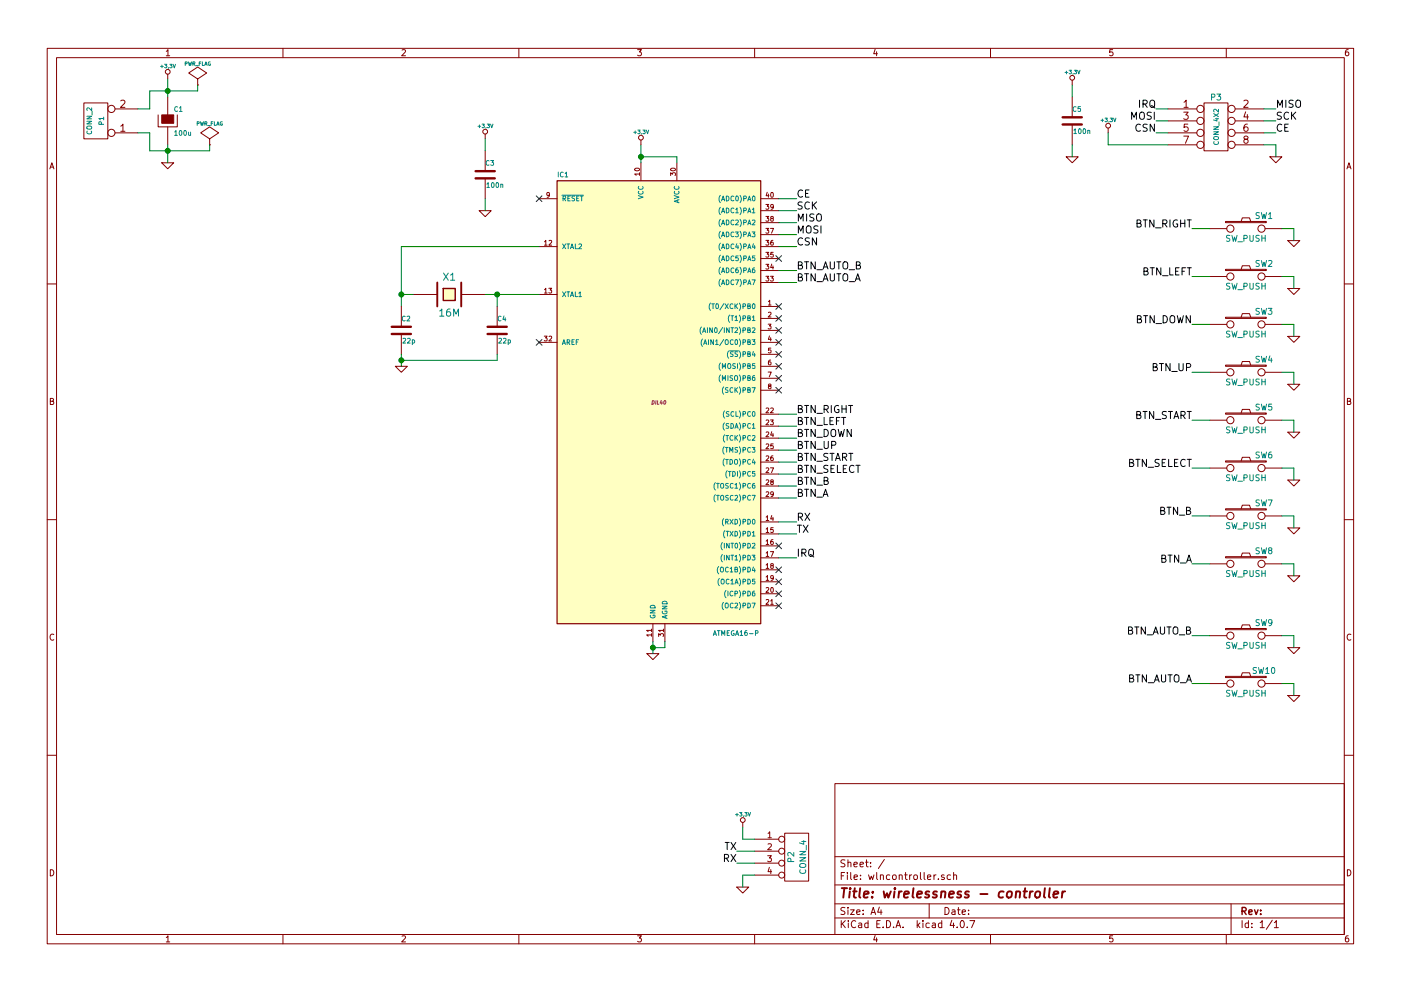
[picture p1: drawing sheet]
EESchema Schematic File Version 2
LIBS:power
LIBS:device
LIBS:relays
LIBS:transistors
LIBS:conn
LIBS:linear
LIBS:regul
LIBS:74xx
LIBS:cmos4000
LIBS:adc-dac
LIBS:memory
LIBS:xilinx
LIBS:microcontrollers
LIBS:dsp
LIBS:microchip
LIBS:analog_switches
LIBS:motorola
LIBS:texas
LIBS:intel
LIBS:audio
LIBS:interface
LIBS:digital-audio
LIBS:philips
LIBS:display
LIBS:cypress
LIBS:siliconi
LIBS:opto
LIBS:atmel
LIBS:contrib
LIBS:valves
LIBS:wlncontroller-cache
EELAYER 25 0
EELAYER END
$Descr A4 11693 8268
encoding utf-8
Sheet 1 1
Title "wirelessness - controller"
Date ""
Rev ""
Comp ""
Comment1 ""
Comment2 ""
Comment3 ""
Comment4 ""
$EndDescr
$Comp
L ATMEGA16-P IC1
U 1 1
P 5500 3350
F 0 "IC1" H 4650 5230 40  0000 L BNN
F 1 "ATMEGA16-P" H 5950 1400 40  0000 L BNN
F 2 "DIL40" H 5500 3350 30  0000 C CIN
F 3 "" H 5500 3350 60  0000 C CNN
	1    5500 3350
	1    0    0    -1  
$EndComp
Wire Wire Line
	5350 1350 5350 1200
Wire Wire Line
	5650 1350 5650 1300
Wire Wire Line
	5650 1300 5350 1300
Connection ~ 5350 1300
$Comp
L GND #PWR01
U 1 1
P 5450 5450
F 0 "#PWR01" H 5450 5450 30  0001 C CNN
F 1 "GND" H 5450 5380 30  0001 C CNN
F 2 "" H 5450 5450 60  0001 C CNN
F 3 "" H 5450 5450 60  0001 C CNN
	1    5450 5450
	1    0    0    -1  
$EndComp
Wire Wire Line
	5450 5350 5450 5450
Wire Wire Line
	5550 5350 5550 5400
Wire Wire Line
	5550 5400 5450 5400
Connection ~ 5450 5400
Wire Wire Line
	6500 3450 6650 3450
Wire Wire Line
	6500 3550 6650 3550
Wire Wire Line
	6500 3650 6650 3650
Wire Wire Line
	6500 4350 6650 4350
Wire Wire Line
	6500 4450 6650 4450
Text Label 6650 4350 0    60   ~ 0
RX
Text Label 6650 4450 0    60   ~ 0
TX
$Comp
L CRYSTAL X1
U 1 1
P 3750 2450
F 0 "X1" H 3750 2600 60  0000 C CNN
F 1 "16M" H 3750 2300 60  0000 C CNN
F 2 "" H 3750 2450 60  0000 C CNN
F 3 "" H 3750 2450 60  0000 C CNN
	1    3750 2450
	1    0    0    -1  
$EndComp
Wire Wire Line
	4050 2450 4500 2450
Wire Wire Line
	3350 2050 4500 2050
Wire Wire Line
	3350 2050 3350 2550
Wire Wire Line
	3350 2450 3450 2450
$Comp
L C C2
U 1 1
P 3350 2750
F 0 "C2" H 3350 2850 40  0000 L CNN
F 1 "22p" H 3356 2665 40  0000 L CNN
F 2 "" H 3388 2600 30  0000 C CNN
F 3 "" H 3350 2750 60  0000 C CNN
	1    3350 2750
	1    0    0    -1  
$EndComp
$Comp
L C C4
U 1 1
P 4150 2750
F 0 "C4" H 4150 2850 40  0000 L CNN
F 1 "22p" H 4156 2665 40  0000 L CNN
F 2 "" H 4188 2600 30  0000 C CNN
F 3 "" H 4150 2750 60  0000 C CNN
	1    4150 2750
	1    0    0    -1  
$EndComp
$Comp
L GND #PWR02
U 1 1
P 3350 3050
F 0 "#PWR02" H 3350 3050 30  0001 C CNN
F 1 "GND" H 3350 2980 30  0001 C CNN
F 2 "" H 3350 3050 60  0001 C CNN
F 3 "" H 3350 3050 60  0001 C CNN
	1    3350 3050
	1    0    0    -1  
$EndComp
Connection ~ 3350 2450
Wire Wire Line
	3350 2950 3350 3050
Wire Wire Line
	4150 2950 4150 3000
Wire Wire Line
	4150 3000 3350 3000
Connection ~ 3350 3000
Wire Wire Line
	4150 2550 4150 2450
Connection ~ 4150 2450
NoConn ~ 4500 1650
NoConn ~ 4500 2850
$Comp
L +3,3V #PWR03
U 1 1
P 5350 1200
F 0 "#PWR03" H 5350 1160 30  0001 C CNN
F 1 "+3,3V" H 5350 1310 30  0000 C CNN
F 2 "" H 5350 1200 60  0001 C CNN
F 3 "" H 5350 1200 60  0001 C CNN
	1    5350 1200
	1    0    0    -1  
$EndComp
Text Label 6650 4650 0    60   ~ 0
IRQ
Wire Wire Line
	6500 4650 6650 4650
Wire Wire Line
	6500 1650 6650 1650
Wire Wire Line
	6500 1750 6650 1750
Wire Wire Line
	6500 1850 6650 1850
Wire Wire Line
	6500 1950 6650 1950
Wire Wire Line
	6500 2050 6650 2050
Text Label 6650 1650 0    60   ~ 0
CE
Text Label 6650 1750 0    60   ~ 0
SCK
Text Label 6650 1850 0    60   ~ 0
MISO
Text Label 6650 1950 0    60   ~ 0
MOSI
Text Label 6650 2050 0    60   ~ 0
CSN
Wire Wire Line
	6500 3750 6650 3750
Wire Wire Line
	6500 3850 6650 3850
Wire Wire Line
	6500 3950 6650 3950
Wire Wire Line
	6500 4050 6650 4050
Wire Wire Line
	6500 4150 6650 4150
Text Label 6650 4150 0    60   ~ 0
BTN_A
Text Label 6650 4050 0    60   ~ 0
BTN_B
Text Label 6650 3950 0    60   ~ 0
BTN_SELECT
Text Label 6650 3850 0    60   ~ 0
BTN_START
Text Label 6650 3750 0    60   ~ 0
BTN_UP
Text Label 6650 3650 0    60   ~ 0
BTN_DOWN
Text Label 6650 3550 0    60   ~ 0
BTN_LEFT
Text Label 6650 3450 0    60   ~ 0
BTN_RIGHT
Wire Wire Line
	6500 2250 6650 2250
Wire Wire Line
	6500 2350 6650 2350
Text Label 6650 2350 0    60   ~ 0
BTN_AUTO_A
Text Label 6650 2250 0    60   ~ 0
BTN_AUTO_B
NoConn ~ 6500 2150
$Comp
L C C3
U 1 1
P 4050 1450
F 0 "C3" H 4050 1550 40  0000 L CNN
F 1 "100n" H 4056 1365 40  0000 L CNN
F 2 "" H 4088 1300 30  0000 C CNN
F 3 "" H 4050 1450 60  0000 C CNN
	1    4050 1450
	1    0    0    -1  
$EndComp
$Comp
L +3,3V #PWR04
U 1 1
P 4050 1150
F 0 "#PWR04" H 4050 1110 30  0001 C CNN
F 1 "+3,3V" H 4050 1260 30  0000 C CNN
F 2 "" H 4050 1150 60  0001 C CNN
F 3 "" H 4050 1150 60  0001 C CNN
	1    4050 1150
	1    0    0    -1  
$EndComp
$Comp
L GND #PWR05
U 1 1
P 4050 1750
F 0 "#PWR05" H 4050 1750 30  0001 C CNN
F 1 "GND" H 4050 1680 30  0001 C CNN
F 2 "" H 4050 1750 60  0001 C CNN
F 3 "" H 4050 1750 60  0001 C CNN
	1    4050 1750
	1    0    0    -1  
$EndComp
Wire Wire Line
	4050 1150 4050 1250
Wire Wire Line
	4050 1650 4050 1750
$Comp
L CONN_4X2 P3
U 1 1
P 10150 1050
F 0 "P3" H 10150 1300 50  0000 C CNN
F 1 "CONN_4X2" V 10150 1050 40  0000 C CNN
F 2 "" H 10150 1050 60  0000 C CNN
F 3 "" H 10150 1050 60  0000 C CNN
	1    10150 1050
	1    0    0    -1  
$EndComp
Text Label 9650 900  2    60   ~ 0
IRQ
Text Label 9650 1000 2    60   ~ 0
MOSI
Text Label 9650 1100 2    60   ~ 0
CSN
$Comp
L +3,3V #PWR06
U 1 1
P 9250 1100
F 0 "#PWR06" H 9250 1060 30  0001 C CNN
F 1 "+3,3V" H 9250 1210 30  0000 C CNN
F 2 "" H 9250 1100 60  0001 C CNN
F 3 "" H 9250 1100 60  0001 C CNN
	1    9250 1100
	1    0    0    -1  
$EndComp
Wire Wire Line
	9250 1100 9250 1200
Wire Wire Line
	9250 1200 9750 1200
Wire Wire Line
	9650 900  9750 900 
Wire Wire Line
	9650 1000 9750 1000
Wire Wire Line
	9650 1100 9750 1100
$Comp
L GND #PWR07
U 1 1
P 10650 1300
F 0 "#PWR07" H 10650 1300 30  0001 C CNN
F 1 "GND" H 10650 1230 30  0001 C CNN
F 2 "" H 10650 1300 60  0001 C CNN
F 3 "" H 10650 1300 60  0001 C CNN
	1    10650 1300
	1    0    0    -1  
$EndComp
Text Label 10650 900  0    60   ~ 0
MISO
Text Label 10650 1000 0    60   ~ 0
SCK
Text Label 10650 1100 0    60   ~ 0
CE
Wire Wire Line
	10650 1300 10650 1200
Wire Wire Line
	10650 1200 10550 1200
Wire Wire Line
	10650 1100 10550 1100
Wire Wire Line
	10650 1000 10550 1000
Wire Wire Line
	10650 900  10550 900 
$Comp
L SW_PUSH SW1
U 1 1
P 10400 1900
F 0 "SW1" H 10550 2010 50  0000 C CNN
F 1 "SW_PUSH" H 10400 1820 50  0000 C CNN
F 2 "" H 10400 1900 60  0000 C CNN
F 3 "" H 10400 1900 60  0000 C CNN
	1    10400 1900
	1    0    0    -1  
$EndComp
$Comp
L GND #PWR08
U 1 1
P 10800 2000
F 0 "#PWR08" H 10800 2000 30  0001 C CNN
F 1 "GND" H 10800 1930 30  0001 C CNN
F 2 "" H 10800 2000 60  0001 C CNN
F 3 "" H 10800 2000 60  0001 C CNN
	1    10800 2000
	1    0    0    -1  
$EndComp
Wire Wire Line
	10700 1900 10800 1900
Wire Wire Line
	10800 1900 10800 2000
Wire Wire Line
	10100 1900 9950 1900
$Comp
L SW_PUSH SW2
U 1 1
P 10400 2300
F 0 "SW2" H 10550 2410 50  0000 C CNN
F 1 "SW_PUSH" H 10400 2220 50  0000 C CNN
F 2 "" H 10400 2300 60  0000 C CNN
F 3 "" H 10400 2300 60  0000 C CNN
	1    10400 2300
	1    0    0    -1  
$EndComp
$Comp
L GND #PWR09
U 1 1
P 10800 2400
F 0 "#PWR09" H 10800 2400 30  0001 C CNN
F 1 "GND" H 10800 2330 30  0001 C CNN
F 2 "" H 10800 2400 60  0001 C CNN
F 3 "" H 10800 2400 60  0001 C CNN
	1    10800 2400
	1    0    0    -1  
$EndComp
Wire Wire Line
	10700 2300 10800 2300
Wire Wire Line
	10800 2300 10800 2400
Wire Wire Line
	10100 2300 9950 2300
$Comp
L SW_PUSH SW3
U 1 1
P 10400 2700
F 0 "SW3" H 10550 2810 50  0000 C CNN
F 1 "SW_PUSH" H 10400 2620 50  0000 C CNN
F 2 "" H 10400 2700 60  0000 C CNN
F 3 "" H 10400 2700 60  0000 C CNN
	1    10400 2700
	1    0    0    -1  
$EndComp
$Comp
L GND #PWR010
U 1 1
P 10800 2800
F 0 "#PWR010" H 10800 2800 30  0001 C CNN
F 1 "GND" H 10800 2730 30  0001 C CNN
F 2 "" H 10800 2800 60  0001 C CNN
F 3 "" H 10800 2800 60  0001 C CNN
	1    10800 2800
	1    0    0    -1  
$EndComp
Wire Wire Line
	10700 2700 10800 2700
Wire Wire Line
	10800 2700 10800 2800
Wire Wire Line
	10100 2700 9950 2700
$Comp
L SW_PUSH SW4
U 1 1
P 10400 3100
F 0 "SW4" H 10550 3210 50  0000 C CNN
F 1 "SW_PUSH" H 10400 3020 50  0000 C CNN
F 2 "" H 10400 3100 60  0000 C CNN
F 3 "" H 10400 3100 60  0000 C CNN
	1    10400 3100
	1    0    0    -1  
$EndComp
$Comp
L GND #PWR011
U 1 1
P 10800 3200
F 0 "#PWR011" H 10800 3200 30  0001 C CNN
F 1 "GND" H 10800 3130 30  0001 C CNN
F 2 "" H 10800 3200 60  0001 C CNN
F 3 "" H 10800 3200 60  0001 C CNN
	1    10800 3200
	1    0    0    -1  
$EndComp
Wire Wire Line
	10700 3100 10800 3100
Wire Wire Line
	10800 3100 10800 3200
Wire Wire Line
	10100 3100 9950 3100
$Comp
L SW_PUSH SW5
U 1 1
P 10400 3500
F 0 "SW5" H 10550 3610 50  0000 C CNN
F 1 "SW_PUSH" H 10400 3420 50  0000 C CNN
F 2 "" H 10400 3500 60  0000 C CNN
F 3 "" H 10400 3500 60  0000 C CNN
	1    10400 3500
	1    0    0    -1  
$EndComp
$Comp
L GND #PWR012
U 1 1
P 10800 3600
F 0 "#PWR012" H 10800 3600 30  0001 C CNN
F 1 "GND" H 10800 3530 30  0001 C CNN
F 2 "" H 10800 3600 60  0001 C CNN
F 3 "" H 10800 3600 60  0001 C CNN
	1    10800 3600
	1    0    0    -1  
$EndComp
Wire Wire Line
	10700 3500 10800 3500
Wire Wire Line
	10800 3500 10800 3600
Wire Wire Line
	10100 3500 9950 3500
$Comp
L SW_PUSH SW6
U 1 1
P 10400 3900
F 0 "SW6" H 10550 4010 50  0000 C CNN
F 1 "SW_PUSH" H 10400 3820 50  0000 C CNN
F 2 "" H 10400 3900 60  0000 C CNN
F 3 "" H 10400 3900 60  0000 C CNN
	1    10400 3900
	1    0    0    -1  
$EndComp
$Comp
L GND #PWR013
U 1 1
P 10800 4000
F 0 "#PWR013" H 10800 4000 30  0001 C CNN
F 1 "GND" H 10800 3930 30  0001 C CNN
F 2 "" H 10800 4000 60  0001 C CNN
F 3 "" H 10800 4000 60  0001 C CNN
	1    10800 4000
	1    0    0    -1  
$EndComp
Wire Wire Line
	10700 3900 10800 3900
Wire Wire Line
	10800 3900 10800 4000
Wire Wire Line
	10100 3900 9950 3900
$Comp
L SW_PUSH SW7
U 1 1
P 10400 4300
F 0 "SW7" H 10550 4410 50  0000 C CNN
F 1 "SW_PUSH" H 10400 4220 50  0000 C CNN
F 2 "" H 10400 4300 60  0000 C CNN
F 3 "" H 10400 4300 60  0000 C CNN
	1    10400 4300
	1    0    0    -1  
$EndComp
$Comp
L GND #PWR014
U 1 1
P 10800 4400
F 0 "#PWR014" H 10800 4400 30  0001 C CNN
F 1 "GND" H 10800 4330 30  0001 C CNN
F 2 "" H 10800 4400 60  0001 C CNN
F 3 "" H 10800 4400 60  0001 C CNN
	1    10800 4400
	1    0    0    -1  
$EndComp
Wire Wire Line
	10700 4300 10800 4300
Wire Wire Line
	10800 4300 10800 4400
Wire Wire Line
	10100 4300 9950 4300
$Comp
L SW_PUSH SW8
U 1 1
P 10400 4700
F 0 "SW8" H 10550 4810 50  0000 C CNN
F 1 "SW_PUSH" H 10400 4620 50  0000 C CNN
F 2 "" H 10400 4700 60  0000 C CNN
F 3 "" H 10400 4700 60  0000 C CNN
	1    10400 4700
	1    0    0    -1  
$EndComp
$Comp
L GND #PWR015
U 1 1
P 10800 4800
F 0 "#PWR015" H 10800 4800 30  0001 C CNN
F 1 "GND" H 10800 4730 30  0001 C CNN
F 2 "" H 10800 4800 60  0001 C CNN
F 3 "" H 10800 4800 60  0001 C CNN
	1    10800 4800
	1    0    0    -1  
$EndComp
Wire Wire Line
	10700 4700 10800 4700
Wire Wire Line
	10800 4700 10800 4800
Wire Wire Line
	10100 4700 9950 4700
$Comp
L SW_PUSH SW9
U 1 1
P 10400 5300
F 0 "SW9" H 10550 5410 50  0000 C CNN
F 1 "SW_PUSH" H 10400 5220 50  0000 C CNN
F 2 "" H 10400 5300 60  0000 C CNN
F 3 "" H 10400 5300 60  0000 C CNN
	1    10400 5300
	1    0    0    -1  
$EndComp
$Comp
L GND #PWR016
U 1 1
P 10800 5400
F 0 "#PWR016" H 10800 5400 30  0001 C CNN
F 1 "GND" H 10800 5330 30  0001 C CNN
F 2 "" H 10800 5400 60  0001 C CNN
F 3 "" H 10800 5400 60  0001 C CNN
	1    10800 5400
	1    0    0    -1  
$EndComp
Wire Wire Line
	10700 5300 10800 5300
Wire Wire Line
	10800 5300 10800 5400
Wire Wire Line
	10100 5300 9950 5300
$Comp
L SW_PUSH SW10
U 1 1
P 10400 5700
F 0 "SW10" H 10550 5810 50  0000 C CNN
F 1 "SW_PUSH" H 10400 5620 50  0000 C CNN
F 2 "" H 10400 5700 60  0000 C CNN
F 3 "" H 10400 5700 60  0000 C CNN
	1    10400 5700
	1    0    0    -1  
$EndComp
$Comp
L GND #PWR017
U 1 1
P 10800 5800
F 0 "#PWR017" H 10800 5800 30  0001 C CNN
F 1 "GND" H 10800 5730 30  0001 C CNN
F 2 "" H 10800 5800 60  0001 C CNN
F 3 "" H 10800 5800 60  0001 C CNN
	1    10800 5800
	1    0    0    -1  
$EndComp
Wire Wire Line
	10700 5700 10800 5700
Wire Wire Line
	10800 5700 10800 5800
Wire Wire Line
	10100 5700 9950 5700
Text Label 9950 5700 2    60   ~ 0
BTN_AUTO_A
Text Label 9950 5300 2    60   ~ 0
BTN_AUTO_B
Text Label 9950 4700 2    60   ~ 0
BTN_A
Text Label 9950 4300 2    60   ~ 0
BTN_B
Text Label 9950 3900 2    60   ~ 0
BTN_SELECT
Text Label 9950 3500 2    60   ~ 0
BTN_START
Text Label 9950 3100 2    60   ~ 0
BTN_UP
Text Label 9950 2700 2    60   ~ 0
BTN_DOWN
Text Label 9950 2300 2    60   ~ 0
BTN_LEFT
Text Label 9950 1900 2    60   ~ 0
BTN_RIGHT
$Comp
L C C5
U 1 1
P 8950 1000
F 0 "C5" H 8950 1100 40  0000 L CNN
F 1 "100n" H 8956 915 40  0000 L CNN
F 2 "" H 8988 850 30  0000 C CNN
F 3 "" H 8950 1000 60  0000 C CNN
	1    8950 1000
	1    0    0    -1  
$EndComp
$Comp
L GND #PWR018
U 1 1
P 8950 1300
F 0 "#PWR018" H 8950 1300 30  0001 C CNN
F 1 "GND" H 8950 1230 30  0001 C CNN
F 2 "" H 8950 1300 60  0001 C CNN
F 3 "" H 8950 1300 60  0001 C CNN
	1    8950 1300
	1    0    0    -1  
$EndComp
$Comp
L +3,3V #PWR019
U 1 1
P 8950 700
F 0 "#PWR019" H 8950 660 30  0001 C CNN
F 1 "+3,3V" H 8950 810 30  0000 C CNN
F 2 "" H 8950 700 60  0001 C CNN
F 3 "" H 8950 700 60  0001 C CNN
	1    8950 700 
	1    0    0    -1  
$EndComp
Wire Wire Line
	8950 700  8950 800 
Wire Wire Line
	8950 1200 8950 1300
$Comp
L CAPAPOL C1
U 1 1
P 1400 1000
F 0 "C1" H 1450 1100 40  0000 L CNN
F 1 "100u" H 1450 900 40  0000 L CNN
F 2 "" H 1500 850 30  0000 C CNN
F 3 "" H 1400 1000 300 0000 C CNN
	1    1400 1000
	1    0    0    -1  
$EndComp
$Comp
L CONN_2 P1
U 1 1
P 800 1000
F 0 "P1" V 750 1000 40  0000 C CNN
F 1 "CONN_2" V 850 1000 40  0000 C CNN
F 2 "" H 800 1000 60  0000 C CNN
F 3 "" H 800 1000 60  0000 C CNN
	1    800  1000
	-1   0    0    1   
$EndComp
$Comp
L +3,3V #PWR020
U 1 1
P 1400 650
F 0 "#PWR020" H 1400 610 30  0001 C CNN
F 1 "+3,3V" H 1400 760 30  0000 C CNN
F 2 "" H 1400 650 60  0001 C CNN
F 3 "" H 1400 650 60  0001 C CNN
	1    1400 650 
	1    0    0    -1  
$EndComp
$Comp
L GND #PWR021
U 1 1
P 1400 1350
F 0 "#PWR021" H 1400 1350 30  0001 C CNN
F 1 "GND" H 1400 1280 30  0001 C CNN
F 2 "" H 1400 1350 60  0001 C CNN
F 3 "" H 1400 1350 60  0001 C CNN
	1    1400 1350
	1    0    0    -1  
$EndComp
Wire Wire Line
	1400 650  1400 800 
Wire Wire Line
	1400 1200 1400 1350
Wire Wire Line
	1150 1100 1250 1100
Wire Wire Line
	1250 1100 1250 1250
Wire Wire Line
	1250 1250 1750 1250
Connection ~ 1400 1250
Wire Wire Line
	1150 900  1250 900 
Wire Wire Line
	1250 900  1250 750 
Wire Wire Line
	1250 750  1650 750 
Connection ~ 1400 750 
NoConn ~ 6500 5050
NoConn ~ 6500 4950
NoConn ~ 6500 4850
NoConn ~ 6500 4750
NoConn ~ 6500 4550
NoConn ~ 6500 2550
NoConn ~ 6500 2650
NoConn ~ 6500 2750
NoConn ~ 6500 2850
NoConn ~ 6500 2950
NoConn ~ 6500 3050
NoConn ~ 6500 3150
NoConn ~ 6500 3250
$Comp
L CONN_4 P2
U 1 1
P 6650 7150
F 0 "P2" V 6600 7150 50  0000 C CNN
F 1 "CONN_4" V 6700 7150 50  0000 C CNN
F 2 "" H 6650 7150 60  0000 C CNN
F 3 "" H 6650 7150 60  0000 C CNN
	1    6650 7150
	1    0    0    -1  
$EndComp
$Comp
L GND #PWR022
U 1 1
P 6200 7400
F 0 "#PWR022" H 6200 7400 30  0001 C CNN
F 1 "GND" H 6200 7330 30  0001 C CNN
F 2 "" H 6200 7400 60  0001 C CNN
F 3 "" H 6200 7400 60  0001 C CNN
	1    6200 7400
	1    0    0    -1  
$EndComp
$Comp
L +3,3V #PWR023
U 1 1
P 6200 6900
F 0 "#PWR023" H 6200 6860 30  0001 C CNN
F 1 "+3,3V" H 6200 7010 30  0000 C CNN
F 2 "" H 6200 6900 60  0001 C CNN
F 3 "" H 6200 6900 60  0001 C CNN
	1    6200 6900
	1    0    0    -1  
$EndComp
Wire Wire Line
	6300 7000 6200 7000
Wire Wire Line
	6200 7000 6200 6900
Wire Wire Line
	6300 7300 6200 7300
Wire Wire Line
	6200 7300 6200 7400
Wire Wire Line
	6300 7100 6150 7100
Wire Wire Line
	6300 7200 6150 7200
Text Label 6150 7100 2    60   ~ 0
TX
Text Label 6150 7200 2    60   ~ 0
RX
$Comp
L PWR_FLAG #FLG024
U 1 1
P 1650 700
F 0 "#FLG024" H 1650 795 30  0001 C CNN
F 1 "PWR_FLAG" H 1650 880 30  0000 C CNN
F 2 "" H 1650 700 60  0001 C CNN
F 3 "" H 1650 700 60  0001 C CNN
	1    1650 700 
	1    0    0    -1  
$EndComp
$Comp
L PWR_FLAG #FLG025
U 1 1
P 1750 1200
F 0 "#FLG025" H 1750 1295 30  0001 C CNN
F 1 "PWR_FLAG" H 1750 1380 30  0000 C CNN
F 2 "" H 1750 1200 60  0001 C CNN
F 3 "" H 1750 1200 60  0001 C CNN
	1    1750 1200
	1    0    0    -1  
$EndComp
Wire Wire Line
	1750 1250 1750 1200
Wire Wire Line
	1650 750  1650 700 
$EndSCHEMATC
